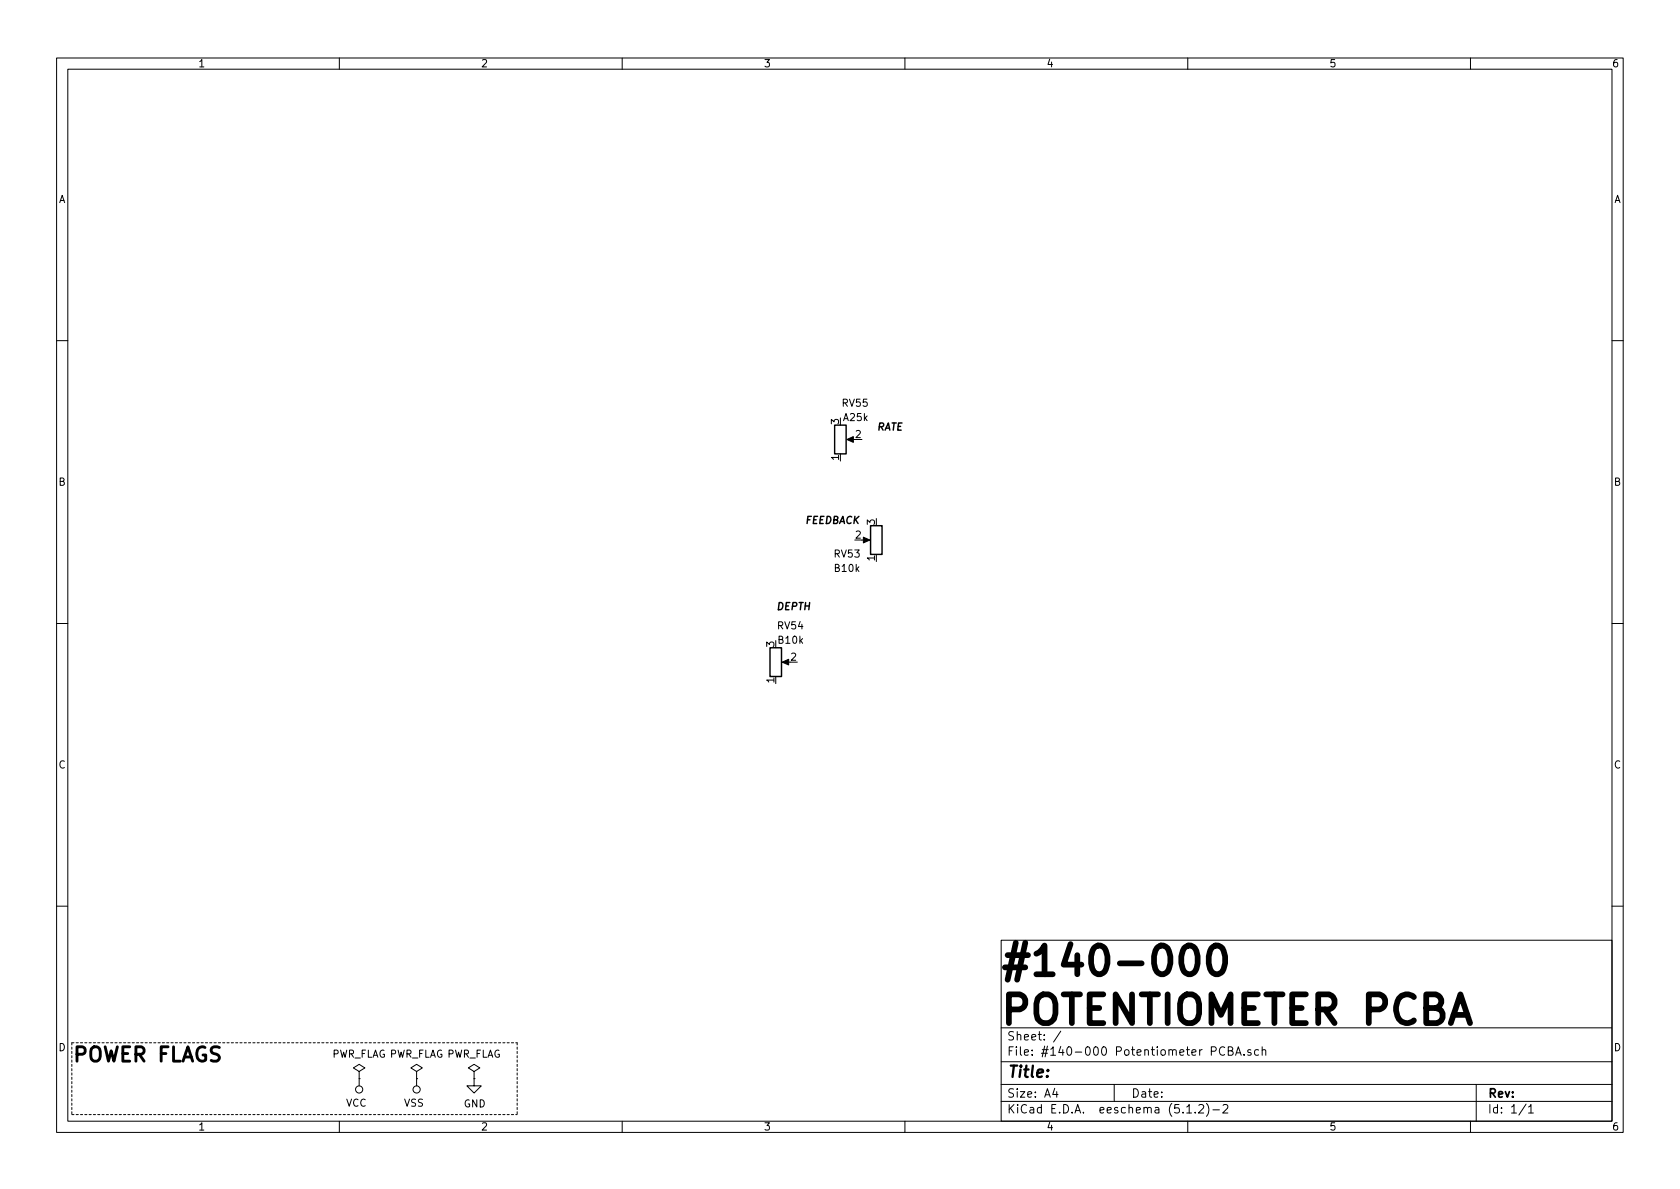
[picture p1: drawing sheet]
<svg xmlns="http://www.w3.org/2000/svg" width="297mm" height="210mm" viewBox="0 0 297 210" stroke-linecap="round" stroke-linejoin="round" font-family="sans-serif">
<g fill="none" stroke="#000" stroke-width=".18">
<path d="M10 10.3h277v189.9h-277zM12 12.2h273v186.1h-273zM60 10.3v1.9M110 10.3v1.9M160 10.3v1.9M210 10.3v1.9M260 10.3v1.9M10 60.2h2M150.1 77.7h1M285 60.2h2M152.4 95.5h1M10 110.3h2"/>
<path d="M138.7 117.1h1M285 110.3h2M10 160.2h2M177 166.3h108v32h-108zM285 160.2h2M60 198.3v1.9M63.5 189.5l1-.7-1-.6-1 .6 1 .7v1.2M63.5 190.7h.1M63.5 190.7v1.3M73.7 189.5l1-.7-1-.6-1.1 .6 1.1 .7v1.2M73.7 190.7h.1M73.7 190.7v1.3"/>
<path d="M83.8 189.5l1-.7-1-.6-1 .6 1 .7v1.2M83.8 190.7h.1M83.8 190.7v1.3h1.3l-1.3 1.3-1.3-1.3h1.3M110 198.3v1.9M160 198.3v1.9M177 194.8h108M177 191.8h108M177 187.8h108M177 181.8h108M186.5 192.5l-.4 1h1M186.8 193v1M187.6 182.3l-1.3 2"/>
<path d="M197 191.8v3M209.8 195.8l.5-.5v1.5M209.8 196.8h.9M210 198.3v1.9M211.3 196.7v.1M212 195.5l.2-.2h.3l.3 .5-.9 1h.9M213.3 195.1a1.71 1.71 0 0 1 0 2.3M214.5 196.3h1.1M216.3 195.5l.2-.2h.3l.2 .2 .1 .3-.1 .2-.8 .8h.9M216.5 185.3a.7 .7 0 0 0-.9 .2 .7 .7 0 0 0 .1 .9 .55 .55 0 0 0 .8 .1M217.2 185.8h.5l.2-.1 .1-.3-.3-.3h-.5v1.5h.6l.2-.3a.41 .41 0 0 0-.3-.5M218.5 186.6l.4-1.5 .6 1.5"/>
<path d="M218.6 186.2h.7M220 186.5v.1M221.2 185.7l-.4-.1-.2 .2 .1 .2 .5 .2v.3h-.6M222.5 185.7l-.4-.1-.3 .3 .1 .6h.6M223.2 185.7l.2-.1 .3 .1 .1 .9M223.2 185.1v1.5M260 198.3v1.9M261 191.8v6.5M269.8 195.2l-1.2 2M270.3 195.8l.4-.5v1.5M270.3 196.8h.8"/>
<circle cx="63.5" cy="192.7" r=".63"/>
<circle cx="73.7" cy="192.7" r=".63"/>
</g>
<path d="M147.6 75.2h2v5.1h-2zM153.9 93h2.1v5h-2.1zM136.1 114.5h2.1v5.1h-2.1z" fill="none" stroke="#000" stroke-width=".25"/>
<path d="M149.7 77.7l1.2-.5v1zM152.7 95l1.1 .5-1.1 .5zM138.3 117.1l1.1-.5v1z" fill="#000" stroke="#000" stroke-width=".18"/>
<path d="M12.7 184.4v12.7M12.7 197.1h78.7M12.7 184.4h78.7M91.4 184.4v12.7" fill="none" stroke="#000" stroke-width=".18" stroke-dasharray=".4 .4"/>
<path d="M209.3 167.7a1.22 1.22 0 0 1 1.3-.5 1.22 1.22 0 0 1 .9 1 4 4 0 0 1-.5 3.8 1.19 1.19 0 0 1-1.9-.7 4.3 4.3 0 0 1 .2-3.6zM214.2 167.7a1.2 1.2 0 0 1 1.2-.5 1.2 1.2 0 0 1 1 1 3.8 3.8 0 0 1-.5 3.8 1.19 1.19 0 0 1-2-.7 4.4 4.4 0 0 1 .3-3.6z" fill="none" stroke="#000" stroke-width="1"/>
<g font-size="7.1">
<text x="176.5" y="172.5">#140-000</text>
<text x="176.5" y="181.2">POTENTIOMETER PCBA</text>
</g>
<text font-size="3.5" x="12.7" y="187.8">POWER FLAGS</text>
<text font-size="2.8" x="178" y="190.5">Title:</text>
<g font-size="2.1">
<text x="178" y="184">Sheet: /</text>
<text x="178" y="186.7">File: #140-000 Potentiometer PCBA.sch</text>
<text x="178" y="196.9">KiCad E.D.A. eeschema (5.1.2)-2</text>
<text x="178" y="194.1">Size: A4</text>
<text x="200" y="194.1">Date:</text>
<text x="263" y="194.1">Rev:</text>
<text x="263" y="196.9">Id: 1/1</text>
</g>
<g font-size="1.8">
<text x="35" y="11.9">1</text>
<text x="85" y="11.9">2</text>
<text x="135" y="11.9">3</text>
<text x="185" y="11.9">4</text>
<text x="235" y="11.9">5</text>
<text x="285" y="11.9">6</text>
<text x="10.4" y="35.9">A</text>
<text x="285.4" y="35.9">A</text>
<text x="149" y="71.9">RV55</text>
<text x="148.3" y="75" transform="rotate(-90 148.3 75)">3</text>
<text x="149.2" y="74.5">A25k</text>
<text x="151.3" y="77.5">2</text>
<text x="154.9" y="76.1">RATE</text>
<text x="148.3" y="81.4" transform="rotate(-90 148.3 81.4)">1</text>
<text x="10.4" y="85.9">B</text>
<text x="285.4" y="85.9">B</text>
<text x="142.2" y="92.7">FEEDBACK</text>
<text x="151.3" y="95.2">2</text>
<text x="154.7" y="92.8" transform="rotate(-90 154.7 92.8)">3</text>
<text x="147.6" y="98.6">RV53</text>
<text x="147.7" y="101.1">B10k</text>
<text x="154.7" y="99.2" transform="rotate(-90 154.7 99.2)">1</text>
<text x="137.2" y="107.9">DEPTH</text>
<text x="137.6" y="111.3">RV54</text>
<text x="137.7" y="113.8">B10k</text>
<text x="136.9" y="114.4" transform="rotate(-90 136.9 114.4)">3</text>
<text x="139.9" y="116.8">2</text>
<text x="136.9" y="120.7" transform="rotate(-90 136.9 120.7)">1</text>
<text x="10.4" y="135.9">C</text>
<text x="285.4" y="135.9">C</text>
<text x="10.4" y="185.9">D</text>
<text x="285.4" y="185.9">D</text>
<text x="58.5" y="187">PWR_FLAG PWR_FLAG PWR_FLAG</text>
<text x="61.2" y="195.7">VCC</text>
<text x="71.5" y="195.7">VSS</text>
<text x="82" y="195.8">GND</text>
<text x="35" y="199.9">1</text>
<text x="85" y="199.9">2</text>
<text x="135" y="199.9">3</text>
<text x="185" y="199.9">4</text>
<text x="235" y="199.9">5</text>
<text x="285" y="199.9">6</text>
</g>
</svg>
